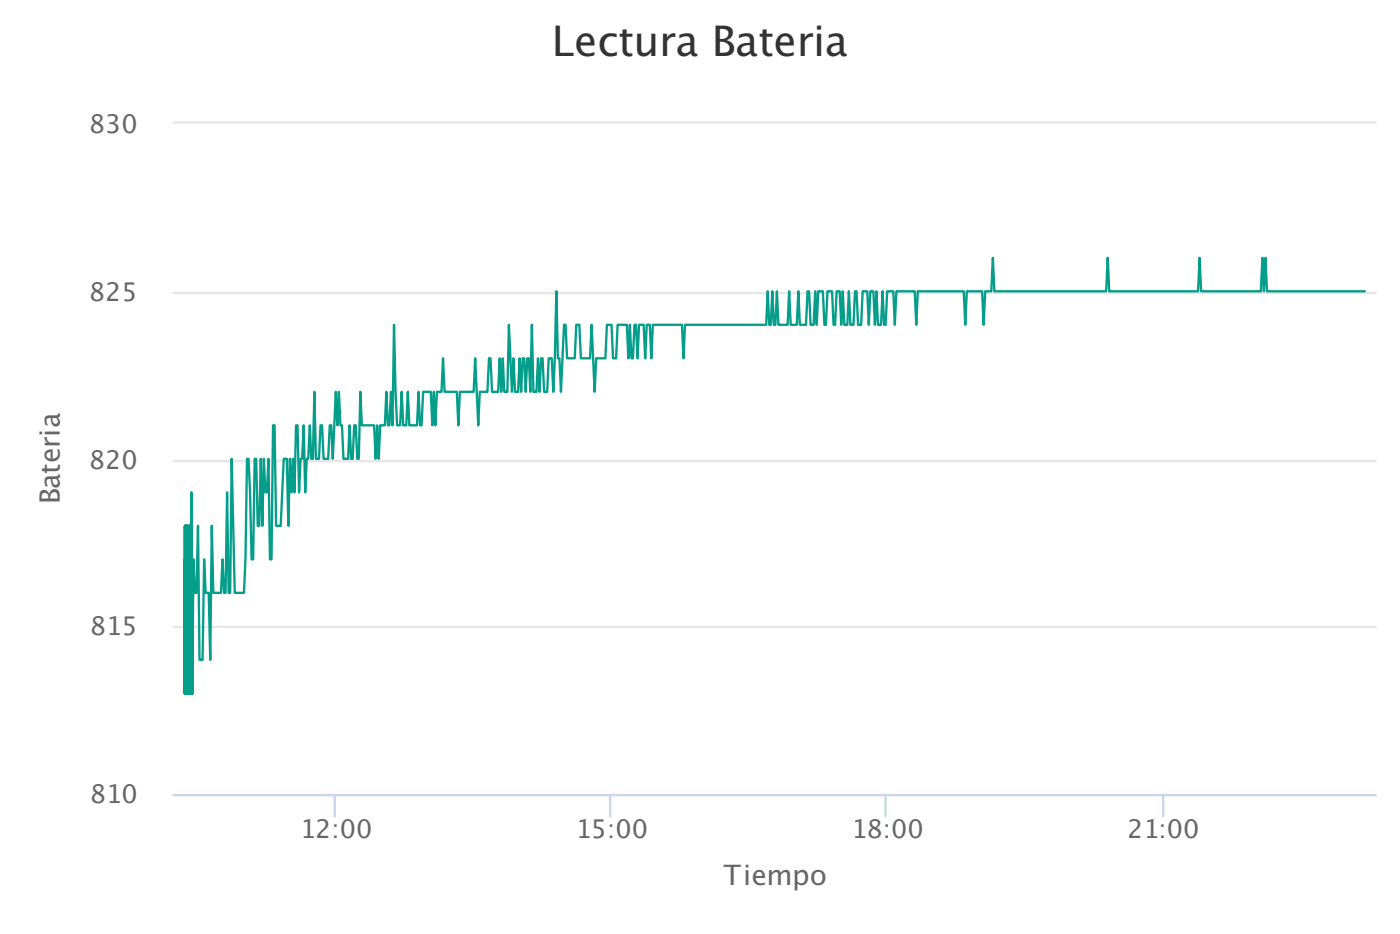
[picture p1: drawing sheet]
<svg xmlns="http://www.w3.org/2000/svg" width="423mm" height="282mm" viewBox="0 0 423 282" stroke-linecap="round" stroke-linejoin="round" font-family="sans-serif">
<path d="M52.2 37h364.1M52.2 88.5h364.1M52.2 139.3h364.1M52.2 189.4h364.1M52.2 240.2h364.1" fill="none" stroke="#e6e6e6" stroke-width=".71" stroke-linecap="butt"/>
<path d="M101.2 239.9v7M184.5 239.9v7M267.8 239.9v7M351.7 239.9v7M52.2 240.2h364.1" fill="none" stroke="#ccd6eb" stroke-width=".71" stroke-linecap="butt"/>
<path d="M412.7 88h-29.6l-.4-10.1-.5 10.1-.5-10.1-.4 10.1h-18.1l-.5-10.1-.4 10.1h-26.9l-.4-10.1-.5 10.1h-33.8l-.5-10.1-.4 10.1h-1.9l-.5 10.1-.4-10.1h-4.7l-.4 10.1-.5-10.1h-13.9l-.4 10.1-.5-10.1h-5.6l-.4 10.1-.5-10.1h-1.8l-.5 10.1h-.5l-.4-10.1-.5 10.1h-.9l-.5-10.1-.4 10.1-.5-10.1h-.9l-.5 10.1-.5-10.1h-1.3l-.5 10.1h-.9l-.5-10.1h-.5l-.4 10.1h-1l-.4-10.1-.5 10.1h-.9l-.5-10.1-.4 10.1-.5-10.1h-.9l-.5 10.1h-.4l-.5-10.1h-1.4l-.5 10.1h-.4l-.5-10.1h-1.4l-.4 10.1-.5-10.1-.5 10.1h-.9l-.5-10.1h-.4l-.5 10.1h-1.8l-.5-10.1-.5 10.1h-1.8l-.5-10.1-.4 10.1h-2.8l-.5-10.1-.4 10.1h-.5l-.5-10.1-.4 10.1h-.5l-.5-10.1-.4 10.1h-24.6l-.4 10.2-.5-10.2h-8.8l-.5 10.2-.4-10.2h-.9l-.5 10.2-.5-10.2h-1.4l-.4 10.2-.5-10.2h-.4l-.5 10.2h-.5l-.4-10.2-.5 10.2-.5-10.2h-2.7l-.5 10.2h-.9l-.5-10.2h-1.4l-.4 10.2h-2.8l-.5 10.1-.9-20.3-.5 10.2h-2.8l-.4-10.2h-.9l-.5 10.2h-2.3l-.5-10.2h-.5l-.9 20.3-.4-10.1h-.5l-.5-20.3-.4 20.3-.5 10.1-.5-10.1h-.9l-.4 10.1h-1l-.4-10.1h-.5l-.5 10.1-.4-10.1-.5 10.1h-.9l-.5-20.3-.4 20.3-.5-10.1h-.5l-.4 10.1-.5-10.1h-.5l-.4 10.1-.5-10.1-.4 10.1h-1l-.4-10.1-.5 10.1-.9-20.3-.5 20.3h-.9l-.5-10.1-.4 10.1-.5-10.1-.5 10.1h-1.8l-.5-10.1h-.4l-.5 10.1h-2.3l-.5 10.1-.9-20.2-.5 10.1h-4.1l-.5 10.1-.5-10.1h-3.7l-.4-10.1-.5 10.1h-1.4l-.5 10.1-.4-10.1-.5 10.1-.4-10.1h-2.4l-.4 10.1h-.5l-.4-10.1-.5 10.1h-2.3l-.5-10.1-.4 10.1h-1l-.4-10.1-.5 10.1h-.9l-.5-10.1-.5-20.3-.4 30.4-.5-10.1-.4 10.1h-.5l-.5-10.1-.4 10.1h-1.4l-.5 10.1-.4-10.1-.5 10.1-.5-10.1h-3.7l-.4-10.1-.5 20.2h-.5l-.4-10.1h-.5l-.5 10.1h-.4l-.5-10.1-.4 10.1h-1.4l-.5-10.1h-.5l-.4-10.1-.5 10.1-.5-10.1-.9 20.2-.4-10.1h-.5l-.5 10.1h-1.4l-.4-10.1h-.5l-.4 10.1h-1l-.4-20.2-.5 20.2h-.5l-.4-10.1-.5 10.1h-.5l-.4 10.2-.5-20.3-.4 10.1h-.5l-.5 10.2-.4-20.3h-.5l-.5 20.3-.4-10.2-.5 10.2-.4-10.2-.5 20.3-.5-20.3h-.9l-.9 20.3h-1.4l-.5-30.4h-.4l-.5 40.5h-.5l-.4-30.4-.5 10.2h-.5l-.4-10.2-.5 20.3-.4-20.3-.5 20.3h-.5l-.4-20.3h-.5l-.5 30.4h-.4l-.5-20.2-.4-10.2h-.5l-.5 30.4-.4 10.1h-2.8l-.9-40.5-.5 40.5h-.5l-.4-30.3-.5 30.3h-.5l-.4-10.1-.5 10.1h-2.3l-.5-20.2-.4 40.5-.5-20.3h-.9l-.5-10.1-.4 30.4h-1l-.4-40.5-.5 20.2h-.5l-.4-10.1-.3 40.5-.2-50.6v50.6l-.1-50.6v40.5v-50.6v60.7l-.1-50.6v50.6l-.1-50.6-.1 50.6v-50.6v50.6l-.1-50.6-.1 50.6v-50.6v50.6l-.1-50.6v50.6l-.1-50.6v50.6l-.1-50.6-.1 50.6v-40.5v40.5v-40.5l-.2 40.5v-50.6v50.6l-.1-50.6-.1 50.6v-50.6l-.1 50.6-.1-50.6v50.6l-.1-50.6-.1 50.6v-50.6v50.6l-.1-50.6v50.6v-50.6l-.1 50.6v-50.6v50.6v-50.6v50.6l-.1-50.6v50.6l-.1-30.4" fill="none" stroke="#059e8a" stroke-width=".71"/>
<text font-size="12.7" fill="#333" x="166.9" y="16.9">Lectura Bateria</text>
<g font-size="8.5" fill="#666">
<text x="18.1" y="152.4" transform="rotate(-90 18.1 152.4)">Bateria</text>
<text x="218.7" y="267.4">Tiempo</text>
</g>
<g font-size="7.8" fill="#666">
<text x="26.8" y="40.2">830</text>
<text x="26.8" y="91">825</text>
<text x="26.8" y="141.8">820</text>
<text x="27.2" y="191.9">815</text>
<text x="27.2" y="242.7">810</text>
<text x="90.8" y="253.3">12:00</text>
<text x="174.1" y="253.3">15:00</text>
<text x="257.5" y="253.3">18:00</text>
<text x="340.8" y="253.3">21:00</text>
</g>
</svg>
